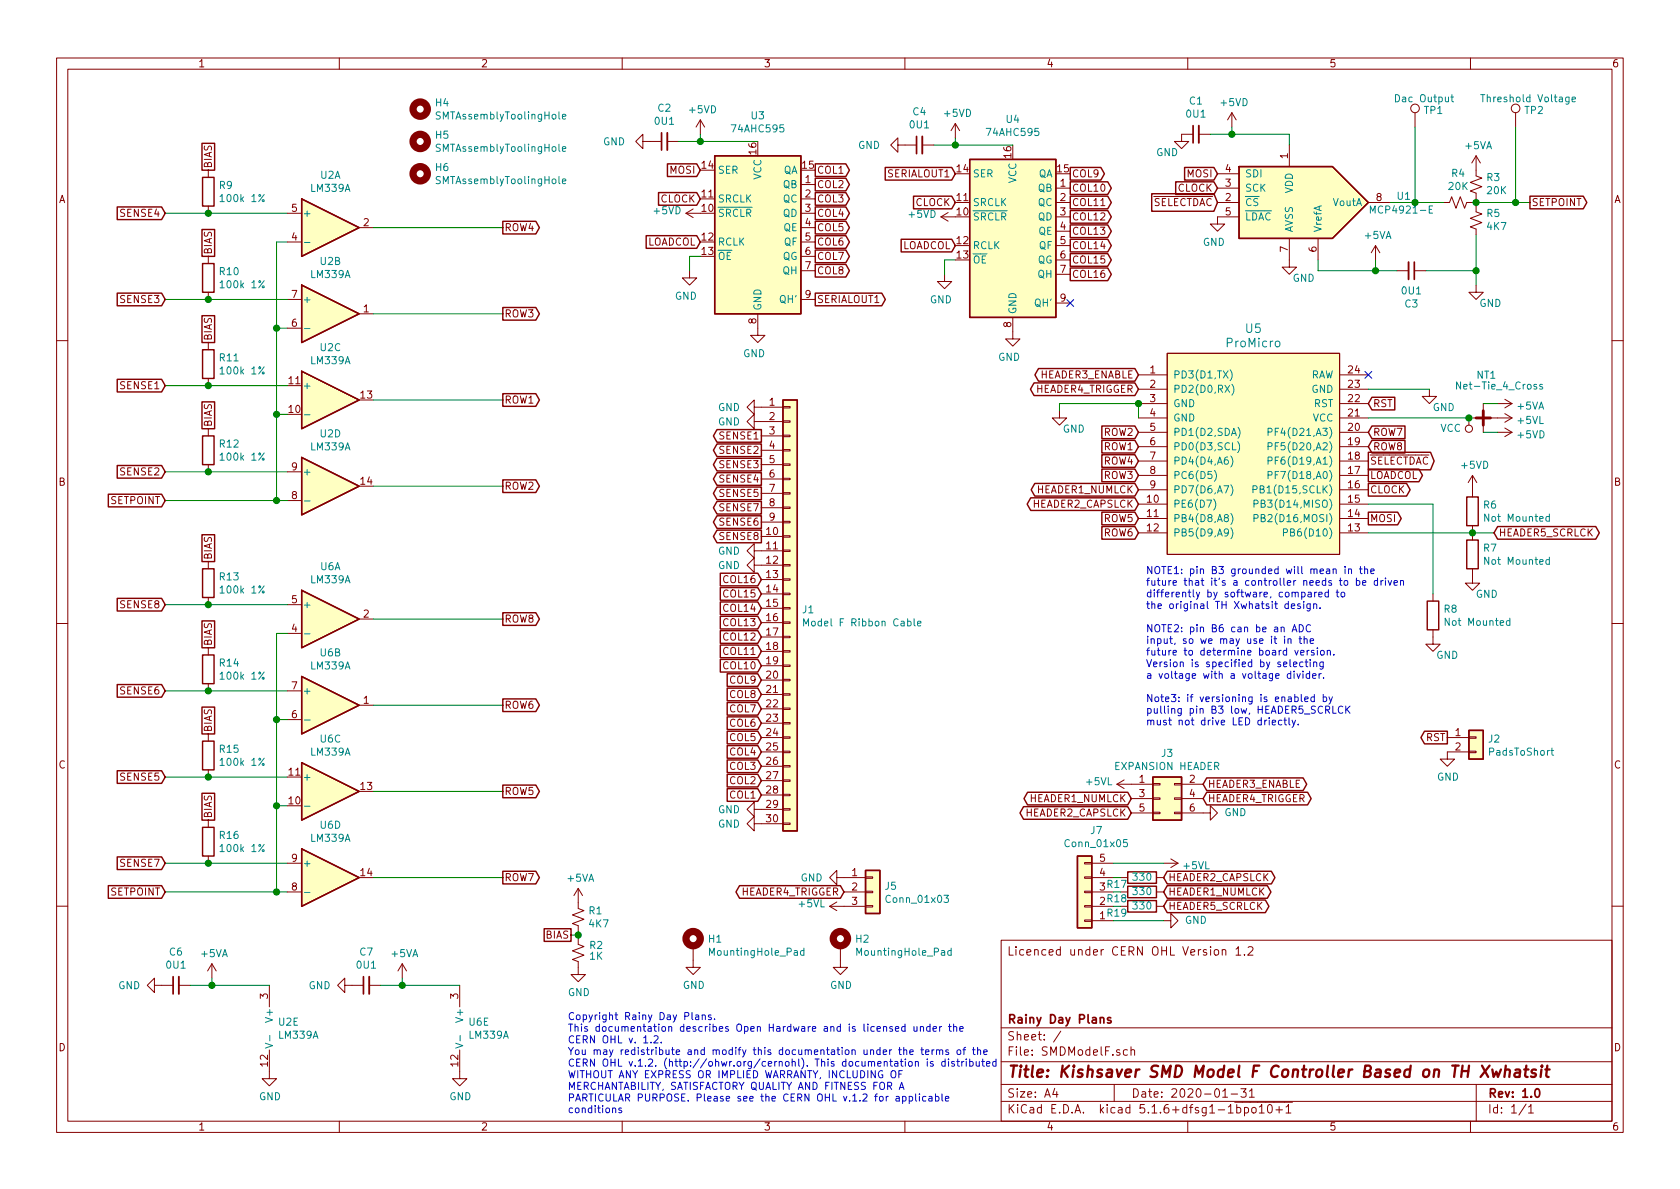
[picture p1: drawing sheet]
EESchema Schematic File Version 4
EELAYER 30 0
EELAYER END
$Descr A4 11693 8268
encoding utf-8
Sheet 1 1
Title "Kishsaver SMD Model F Controller Based on TH Xwhatsit"
Date "2020-01-31"
Rev "1.0"
Comp "Rainy Day Plans"
Comment1 ""
Comment2 ""
Comment3 ""
Comment4 "Licenced under CERN OHL Version 1.2"
$EndDescr
$Comp
L Comparator:LM339 U2
U 5 1
P 1975 7150
F 0 "U2" H 1933 7196 50  0000 L CNN
F 1 "LM339A" H 1933 7105 50  0000 L CNN
F 2 "Package_SO:SOIC-14_3.9x8.7mm_P1.27mm" H 1925 7250 50  0001 C CNN
F 3 "http://www.ti.com/lit/ds/symlink/lm339.pdf" H 2025 7350 50  0001 C CNN
F 4 "C74559" H 1975 7150 50  0001 C CNN "LCSC"
	5    1975 7150
	1    0    0    -1  
$EndComp
$Comp
L 74xx:74HCT595 U3
U 1 1
P 5275 1575
F 0 "U3" H 5275 2356 50  0000 C CNN
F 1 "74AHC595" H 5275 2265 50  0000 C CNN
F 2 "Package_SO:SOIC-16_3.9x9.9mm_P1.27mm" H 5275 1575 50  0001 C CNN
F 3 "https://assets.nexperia.com/documents/data-sheet/74HC_HCT595.pdf" H 5275 1575 50  0001 C CNN
F 4 "C5520" H 5275 1575 50  0001 C CNN "LCSC"
	1    5275 1575
	1    0    0    -1  
$EndComp
$Comp
L Device:C_Small C2
U 1 1
P 4625 975
F 0 "C2" V 4854 975 50  0000 C CNN
F 1 "0U1" V 4763 975 50  0000 C CNN
F 2 "Capacitor_SMD:C_0805_2012Metric_Pad1.15x1.40mm_HandSolder" H 4625 975 50  0001 C CNN
F 3 "~" H 4625 975 50  0001 C CNN
F 4 "C49678" H 4625 975 50  0001 C CNN "LCSC"
	1    4625 975 
	0    -1   -1   0   
$EndComp
Wire Wire Line
	4725 975  4875 975 
Wire Wire Line
	4875 975  5275 975 
Connection ~ 4875 975 
Wire Wire Line
	4875 925  4875 975 
Text GLabel 4875 1675 0    50   Input ~ 0
LOADCOL
Text GLabel 4875 1375 0    50   Input ~ 0
CLOCK
Wire Wire Line
	1325 6850 1475 6850
Wire Wire Line
	1475 6850 1875 6850
Connection ~ 1475 6850
Wire Wire Line
	1475 6800 1475 6850
$Comp
L Device:R_Small_US R4
U 1 1
P 10150 1400
F 0 "R4" V 9945 1400 50  0000 C CNN
F 1 "20K" V 10036 1400 50  0000 C CNN
F 2 "Resistor_SMD:R_0805_2012Metric_Pad1.15x1.40mm_HandSolder" H 10150 1400 50  0001 C CNN
F 3 "~" H 10150 1400 50  0001 C CNN
F 4 "C4328" H 10150 1400 50  0001 C CNN "LCSC"
	1    10150 1400
	0    1    1    0   
$EndComp
$Comp
L Device:R_Small_US R3
U 1 1
P 10275 1275
F 0 "R3" H 10207 1229 50  0000 R CNN
F 1 "20K" H 10207 1320 50  0000 R CNN
F 2 "Resistor_SMD:R_0805_2012Metric_Pad1.15x1.40mm_HandSolder" H 10275 1275 50  0001 C CNN
F 3 "~" H 10275 1275 50  0001 C CNN
F 4 "C4328" H 10275 1275 50  0001 C CNN "LCSC"
	1    10275 1275
	-1   0    0    1   
$EndComp
$Comp
L Device:R_Small_US R5
U 1 1
P 10275 1525
F 0 "R5" H 10207 1479 50  0000 R CNN
F 1 "4K7" H 10207 1570 50  0000 R CNN
F 2 "Resistor_SMD:R_0805_2012Metric_Pad1.15x1.40mm_HandSolder" H 10275 1525 50  0001 C CNN
F 3 "~" H 10275 1525 50  0001 C CNN
F 4 "C17673" H 10275 1525 50  0001 C CNN "LCSC"
	1    10275 1525
	-1   0    0    1   
$EndComp
Wire Wire Line
	10275 1375 10275 1400
Wire Wire Line
	10250 1400 10275 1400
Connection ~ 10275 1400
Wire Wire Line
	10275 1400 10275 1425
$Comp
L 74xx:74HCT595 U4
U 1 1
P 7050 1600
F 0 "U4" H 7050 2381 50  0000 C CNN
F 1 "74AHC595" H 7050 2290 50  0000 C CNN
F 2 "Package_SO:SOIC-16_3.9x9.9mm_P1.27mm" H 7050 1600 50  0001 C CNN
F 3 "https://assets.nexperia.com/documents/data-sheet/74HC_HCT595.pdf" H 7050 1600 50  0001 C CNN
F 4 "C5520" H 7050 1600 50  0001 C CNN "LCSC"
	1    7050 1600
	1    0    0    -1  
$EndComp
Wire Wire Line
	6500 1000 6650 1000
Wire Wire Line
	6650 1000 7050 1000
Connection ~ 6650 1000
Wire Wire Line
	6650 950  6650 1000
Text GLabel 5675 2075 2    50   Output ~ 0
SERIALOUT1
Text GLabel 6650 1200 0    50   Input ~ 0
SERIALOUT1
Text GLabel 7450 1200 2    50   Output ~ 0
COL9
Text GLabel 7450 1300 2    50   Output ~ 0
COL10
Text GLabel 7450 1400 2    50   Output ~ 0
COL11
Text GLabel 7450 1500 2    50   Output ~ 0
COL12
Text GLabel 7450 1600 2    50   Output ~ 0
COL13
Text GLabel 7450 1700 2    50   Output ~ 0
COL14
Text GLabel 7450 1800 2    50   Output ~ 0
COL15
Text GLabel 7450 1900 2    50   Output ~ 0
COL16
$Comp
L Comparator:LM339 U2
U 2 1
P 2300 2175
F 0 "U2" H 2300 2542 50  0000 C CNN
F 1 "LM339A" H 2300 2451 50  0000 C CNN
F 2 "Package_SO:SOIC-14_3.9x8.7mm_P1.27mm" H 2250 2275 50  0001 C CNN
F 3 "http://www.ti.com/lit/ds/symlink/lm339.pdf" H 2350 2375 50  0001 C CNN
F 4 "C74559" H 2300 2175 50  0001 C CNN "LCSC"
	2    2300 2175
	1    0    0    -1  
$EndComp
$Comp
L Comparator:LM339 U2
U 3 1
P 2300 2775
F 0 "U2" H 2300 3142 50  0000 C CNN
F 1 "LM339A" H 2300 3051 50  0000 C CNN
F 2 "Package_SO:SOIC-14_3.9x8.7mm_P1.27mm" H 2250 2875 50  0001 C CNN
F 3 "http://www.ti.com/lit/ds/symlink/lm339.pdf" H 2350 2975 50  0001 C CNN
F 4 "C74559" H 2300 2775 50  0001 C CNN "LCSC"
	3    2300 2775
	1    0    0    -1  
$EndComp
$Comp
L Comparator:LM339 U2
U 4 1
P 2300 3375
F 0 "U2" H 2300 3742 50  0000 C CNN
F 1 "LM339A" H 2300 3651 50  0000 C CNN
F 2 "Package_SO:SOIC-14_3.9x8.7mm_P1.27mm" H 2250 3475 50  0001 C CNN
F 3 "http://www.ti.com/lit/ds/symlink/lm339.pdf" H 2350 3575 50  0001 C CNN
F 4 "C74559" H 2300 3375 50  0001 C CNN "LCSC"
	4    2300 3375
	1    0    0    -1  
$EndComp
$Comp
L Device:R_Small_US R1
U 1 1
P 4025 6375
F 0 "R1" H 4093 6421 50  0000 L CNN
F 1 "4K7" H 4093 6330 50  0000 L CNN
F 2 "Resistor_SMD:R_0805_2012Metric_Pad1.15x1.40mm_HandSolder" H 4025 6375 50  0001 C CNN
F 3 "~" H 4025 6375 50  0001 C CNN
F 4 "C17673" H 4025 6375 50  0001 C CNN "LCSC"
	1    4025 6375
	1    0    0    -1  
$EndComp
$Comp
L Device:R_Small_US R2
U 1 1
P 4025 6625
F 0 "R2" H 3900 6575 50  0000 C CNN
F 1 "1K" H 3900 6650 50  0000 C CNN
F 2 "Resistor_SMD:R_0805_2012Metric_Pad1.15x1.40mm_HandSolder" H 4025 6625 50  0001 C CNN
F 3 "~" H 4025 6625 50  0001 C CNN
F 4 "C17513" H 4025 6625 50  0001 C CNN "LCSC"
	1    4025 6625
	-1   0    0    1   
$EndComp
Wire Wire Line
	2000 1675 1925 1675
Wire Wire Line
	1925 1675 1925 2275
Wire Wire Line
	1925 2275 2000 2275
Wire Wire Line
	1925 2275 1925 2875
Wire Wire Line
	1925 2875 2000 2875
Connection ~ 1925 2275
Wire Wire Line
	1925 2875 1925 3475
Wire Wire Line
	1925 3475 2000 3475
Connection ~ 1925 2875
Text GLabel 1150 2675 0    50   Input ~ 0
SENSE1
Wire Wire Line
	1925 3475 1150 3475
Connection ~ 1925 3475
Text GLabel 1150 3475 0    50   Input ~ 0
SETPOINT
Text GLabel 3500 2775 2    50   Output ~ 0
ROW1
Text GLabel 3500 3375 2    50   Output ~ 0
ROW2
Text GLabel 3500 2175 2    50   Output ~ 0
ROW3
Text GLabel 3500 1575 2    50   Output ~ 0
ROW4
Text GLabel 8475 1200 0    50   Input ~ 0
MOSI
Text GLabel 4875 1175 0    50   Input ~ 0
MOSI
Text GLabel 6650 1400 0    50   Input ~ 0
CLOCK
Text GLabel 6650 1700 0    50   Input ~ 0
LOADCOL
Text GLabel 8475 1300 0    50   Input ~ 0
CLOCK
$Comp
L Analog_DAC:MCP4921-EP U1
U 1 1
P 9075 1400
F 0 "U1" H 9719 1446 50  0000 L CNN
F 1 "MCP4921-E" H 9525 1350 50  0000 L CNN
F 2 "Package_SO:SOIC-8_3.9x4.9mm_P1.27mm" H 9075 1400 50  0001 C CIN
F 3 "http://ww1.microchip.com/downloads/en/devicedoc/21897a.pdf" H 9075 1400 50  0001 C CNN
F 4 "C43499" H 9075 1400 50  0001 C CNN "LCSC"
	1    9075 1400
	1    0    0    -1  
$EndComp
Text GLabel 8475 1400 0    50   Input ~ 0
~SELECTDAC
Wire Wire Line
	9675 1400 9850 1400
Wire Wire Line
	9175 1875 9175 1800
Connection ~ 9575 1875
Wire Wire Line
	9575 1875 9175 1875
Wire Wire Line
	9725 1875 9575 1875
$Comp
L Device:C_Small C3
U 1 1
P 9825 1875
F 0 "C3" V 10054 1875 50  0000 C CNN
F 1 "0U1" V 9963 1875 50  0000 C CNN
F 2 "Capacitor_SMD:C_0805_2012Metric_Pad1.15x1.40mm_HandSolder" H 9825 1875 50  0001 C CNN
F 3 "~" H 9825 1875 50  0001 C CNN
F 4 "C49678" H 9825 1875 50  0001 C CNN "LCSC"
	1    9825 1875
	0    1    1    0   
$EndComp
Wire Wire Line
	8975 925  8975 1000
Wire Wire Line
	8575 875  8575 925 
Connection ~ 8575 925 
Wire Wire Line
	8575 925  8975 925 
Wire Wire Line
	8425 925  8575 925 
$Comp
L Device:C_Small C1
U 1 1
P 8325 925
F 0 "C1" V 8554 925 50  0000 C CNN
F 1 "0U1" V 8463 925 50  0000 C CNN
F 2 "Capacitor_SMD:C_0805_2012Metric_Pad1.15x1.40mm_HandSolder" H 8325 925 50  0001 C CNN
F 3 "~" H 8325 925 50  0001 C CNN
F 4 "C49678" H 8325 925 50  0001 C CNN "LCSC"
	1    8325 925 
	0    -1   -1   0   
$EndComp
$Comp
L Connector_Generic:Conn_02x03_Odd_Even J3
U 1 1
P 8075 5550
F 0 "J3" H 8125 5867 50  0000 C CNN
F 1 "EXPANSION HEADER" H 8125 5776 50  0000 C CNN
F 2 "TH-XWhatsIt:SolenoidPinheaderNoCourtyard" H 8075 5550 50  0001 C CNN
F 3 "~" H 8075 5550 50  0001 C CNN
	1    8075 5550
	1    0    0    -1  
$EndComp
Text GLabel 8375 5450 2    50   BiDi ~ 0
HEADER3_ENABLE
Text GLabel 8375 5550 2    50   BiDi ~ 0
HEADER4_TRIGGER
Text GLabel 7875 5650 0    50   BiDi ~ 0
HEADER2_CAPSLCK
Text GLabel 7875 5550 0    50   BiDi ~ 0
HEADER1_NUMLCK
Text Notes 3950 7750 0    50   ~ 0
Copyright Rainy Day Plans.\nThis documentation describes Open Hardware and is licensed under the\nCERN OHL v. 1.2.\nYou may redistribute and modify this documentation under the terms of the\nCERN OHL v.1.2. (http://ohwr.org/cernohl). This documentation is distributed\nWITHOUT ANY EXPRESS OR IMPLIED WARRANTY, INCLUDING OF\nMERCHANTABILITY, SATISFACTORY QUALITY AND FITNESS FOR A\nPARTICULAR PURPOSE. Please see the CERN OHL v.1.2 for applicable\nconditions
Wire Wire Line
	4025 6475 4025 6500
Text GLabel 3975 6500 0    50   UnSpc ~ 0
BIAS
Wire Wire Line
	3975 6500 4025 6500
Connection ~ 4025 6500
Wire Wire Line
	4025 6500 4025 6525
$Comp
L Device:C_Small C4
U 1 1
P 6400 1000
F 0 "C4" V 6629 1000 50  0000 C CNN
F 1 "0U1" V 6538 1000 50  0000 C CNN
F 2 "Capacitor_SMD:C_0805_2012Metric_Pad1.15x1.40mm_HandSolder" H 6400 1000 50  0001 C CNN
F 3 "~" H 6400 1000 50  0001 C CNN
F 4 "C49678" H 6400 1000 50  0001 C CNN "LCSC"
	1    6400 1000
	0    -1   -1   0   
$EndComp
Text GLabel 5675 1875 2    50   Output ~ 0
COL8
Text GLabel 5675 1775 2    50   Output ~ 0
COL7
Text GLabel 5675 1675 2    50   Output ~ 0
COL6
Text GLabel 5675 1575 2    50   Output ~ 0
COL5
Text GLabel 5675 1475 2    50   Output ~ 0
COL4
Text GLabel 5675 1375 2    50   Output ~ 0
COL3
Text GLabel 5675 1275 2    50   Output ~ 0
COL2
Text GLabel 5675 1175 2    50   Output ~ 0
COL1
Wire Wire Line
	2600 1575 3500 1575
Wire Wire Line
	2600 2775 3500 2775
Wire Wire Line
	2600 2175 3500 2175
Wire Wire Line
	2600 3375 3500 3375
Text GLabel 1150 2075 0    50   Input ~ 0
SENSE3
Text GLabel 1150 3275 0    50   Input ~ 0
SENSE2
Wire Wire Line
	4800 1875 4800 1775
Wire Wire Line
	4800 1775 4875 1775
Wire Wire Line
	6575 1900 6575 1800
Wire Wire Line
	6575 1800 6650 1800
$Comp
L Mechanical:MountingHole_Pad H1
U 1 1
P 4825 6575
F 0 "H1" H 4925 6624 50  0000 L CNN
F 1 "MountingHole_Pad" H 4925 6533 50  0000 L CNN
F 2 "TH-XWhatsIt:kishsaver_mounting_hole" H 4825 6575 50  0001 C CNN
F 3 "~" H 4825 6575 50  0001 C CNN
	1    4825 6575
	1    0    0    -1  
$EndComp
$Comp
L Connector_Generic:Conn_01x02 J2
U 1 1
P 10275 5125
F 0 "J2" H 10355 5117 50  0000 L CNN
F 1 "PadsToShort" H 10355 5026 50  0000 L CNN
F 2 "TH-XWhatsIt:PadsToShort" H 10275 5125 50  0001 C CNN
F 3 "~" H 10275 5125 50  0001 C CNN
	1    10275 5125
	1    0    0    -1  
$EndComp
Text GLabel 10075 5125 0    50   Output ~ 0
RST
$Comp
L power:GND #PWR08
U 1 1
P 10075 5225
F 0 "#PWR08" H 10075 4975 50  0001 C CNN
F 1 "GND" H 10080 5052 50  0000 C CNN
F 2 "" H 10075 5225 50  0001 C CNN
F 3 "" H 10075 5225 50  0001 C CNN
	1    10075 5225
	1    0    0    -1  
$EndComp
$Comp
L Connector:TestPoint TP1
U 1 1
P 9850 875
F 0 "TP1" H 9908 993 50  0000 L CNN
F 1 "Dac Output" H 9700 1075 50  0000 L CNN
F 2 "TestPoint:TestPoint_Pad_D1.0mm" H 10050 875 50  0001 C CNN
F 3 "~" H 10050 875 50  0001 C CNN
	1    9850 875 
	1    0    0    -1  
$EndComp
$Comp
L Connector:TestPoint TP2
U 1 1
P 10550 875
F 0 "TP2" H 10608 993 50  0000 L CNN
F 1 "Threshold Voltage" H 10300 1075 50  0000 L CNN
F 2 "TestPoint:TestPoint_Pad_D1.0mm" H 10750 875 50  0001 C CNN
F 3 "~" H 10750 875 50  0001 C CNN
	1    10550 875 
	1    0    0    -1  
$EndComp
Wire Wire Line
	9850 875  9850 1400
Connection ~ 9850 1400
Wire Wire Line
	9850 1400 10050 1400
Wire Wire Line
	10550 875  10550 1400
Connection ~ 10550 1400
Wire Wire Line
	10275 1400 10550 1400
Text GLabel 10650 1400 2    50   Output ~ 0
SETPOINT
Wire Wire Line
	10550 1400 10650 1400
$Comp
L Device:R R9
U 1 1
P 1450 1325
F 0 "R9" H 1520 1371 50  0000 L CNN
F 1 "100k 1%" H 1520 1280 50  0000 L CNN
F 2 "Resistor_SMD:R_0805_2012Metric_Pad1.15x1.40mm_HandSolder" V 1380 1325 50  0001 C CNN
F 3 "~" H 1450 1325 50  0001 C CNN
F 4 "C17407" H 1450 1325 50  0001 C CNN "LCSC"
	1    1450 1325
	1    0    0    -1  
$EndComp
Text GLabel 1450 1175 1    50   UnSpc ~ 0
BIAS
$Comp
L Comparator:LM339 U2
U 1 1
P 2300 1575
F 0 "U2" H 2300 1942 50  0000 C CNN
F 1 "LM339A" H 2300 1851 50  0000 C CNN
F 2 "Package_SO:SOIC-14_3.9x8.7mm_P1.27mm" H 2250 1675 50  0001 C CNN
F 3 "http://www.ti.com/lit/ds/symlink/lm339.pdf" H 2350 1775 50  0001 C CNN
F 4 "C74559" H 2300 1575 50  0001 C CNN "LCSC"
	1    2300 1575
	1    0    0    -1  
$EndComp
Wire Wire Line
	1150 1475 1450 1475
$Comp
L Device:R R10
U 1 1
P 1450 1925
F 0 "R10" H 1520 1971 50  0000 L CNN
F 1 "100k 1%" H 1520 1880 50  0000 L CNN
F 2 "Resistor_SMD:R_0805_2012Metric_Pad1.15x1.40mm_HandSolder" V 1380 1925 50  0001 C CNN
F 3 "~" H 1450 1925 50  0001 C CNN
F 4 "C17407" H 1450 1925 50  0001 C CNN "LCSC"
	1    1450 1925
	1    0    0    -1  
$EndComp
Text GLabel 1450 1775 1    50   UnSpc ~ 0
BIAS
Wire Wire Line
	1150 2075 1450 2075
Text GLabel 1150 1475 0    50   Input ~ 0
SENSE4
Wire Wire Line
	1150 3275 1450 3275
$Comp
L Device:R R11
U 1 1
P 1450 2525
F 0 "R11" H 1520 2571 50  0000 L CNN
F 1 "100k 1%" H 1520 2480 50  0000 L CNN
F 2 "Resistor_SMD:R_0805_2012Metric_Pad1.15x1.40mm_HandSolder" V 1380 2525 50  0001 C CNN
F 3 "~" H 1450 2525 50  0001 C CNN
F 4 "C17407" H 1450 2525 50  0001 C CNN "LCSC"
	1    1450 2525
	1    0    0    -1  
$EndComp
Text GLabel 1450 2375 1    50   UnSpc ~ 0
BIAS
$Comp
L Device:R R12
U 1 1
P 1450 3125
F 0 "R12" H 1520 3171 50  0000 L CNN
F 1 "100k 1%" H 1520 3080 50  0000 L CNN
F 2 "Resistor_SMD:R_0805_2012Metric_Pad1.15x1.40mm_HandSolder" V 1380 3125 50  0001 C CNN
F 3 "~" H 1450 3125 50  0001 C CNN
F 4 "C17407" H 1450 3125 50  0001 C CNN "LCSC"
	1    1450 3125
	1    0    0    -1  
$EndComp
Text GLabel 1450 2975 1    50   UnSpc ~ 0
BIAS
Connection ~ 1450 1475
Wire Wire Line
	1450 1475 2000 1475
Connection ~ 1450 2075
Wire Wire Line
	1450 2075 2000 2075
Connection ~ 1450 2675
Wire Wire Line
	1450 2675 1150 2675
Wire Wire Line
	1450 2675 2000 2675
Connection ~ 1450 3275
Wire Wire Line
	1450 3275 2000 3275
$Comp
L Comparator:LM339 U6
U 2 1
P 2300 4900
F 0 "U6" H 2300 5267 50  0000 C CNN
F 1 "LM339A" H 2300 5176 50  0000 C CNN
F 2 "Package_SO:SOIC-14_3.9x8.7mm_P1.27mm" H 2250 5000 50  0001 C CNN
F 3 "http://www.ti.com/lit/ds/symlink/lm339.pdf" H 2350 5100 50  0001 C CNN
F 4 "C74559" H 2300 4900 50  0001 C CNN "LCSC"
	2    2300 4900
	1    0    0    -1  
$EndComp
$Comp
L Comparator:LM339 U6
U 3 1
P 2300 5500
F 0 "U6" H 2300 5867 50  0000 C CNN
F 1 "LM339A" H 2300 5776 50  0000 C CNN
F 2 "Package_SO:SOIC-14_3.9x8.7mm_P1.27mm" H 2250 5600 50  0001 C CNN
F 3 "http://www.ti.com/lit/ds/symlink/lm339.pdf" H 2350 5700 50  0001 C CNN
F 4 "C74559" H 2300 5500 50  0001 C CNN "LCSC"
	3    2300 5500
	1    0    0    -1  
$EndComp
$Comp
L Comparator:LM339 U6
U 4 1
P 2300 6100
F 0 "U6" H 2300 6467 50  0000 C CNN
F 1 "LM339A" H 2300 6376 50  0000 C CNN
F 2 "Package_SO:SOIC-14_3.9x8.7mm_P1.27mm" H 2250 6200 50  0001 C CNN
F 3 "http://www.ti.com/lit/ds/symlink/lm339.pdf" H 2350 6300 50  0001 C CNN
F 4 "C74559" H 2300 6100 50  0001 C CNN "LCSC"
	4    2300 6100
	1    0    0    -1  
$EndComp
Wire Wire Line
	2000 4400 1925 4400
Wire Wire Line
	1925 4400 1925 5000
Wire Wire Line
	1925 5000 2000 5000
Wire Wire Line
	1925 5000 1925 5600
Wire Wire Line
	1925 5600 2000 5600
Connection ~ 1925 5000
Wire Wire Line
	1925 5600 1925 6200
Wire Wire Line
	1925 6200 2000 6200
Connection ~ 1925 5600
Text GLabel 1150 5400 0    50   Input ~ 0
SENSE5
Wire Wire Line
	1925 6200 1150 6200
Connection ~ 1925 6200
Text GLabel 1150 6200 0    50   Input ~ 0
SETPOINT
Text GLabel 3500 5500 2    50   Output ~ 0
ROW5
Text GLabel 3500 6100 2    50   Output ~ 0
ROW7
Text GLabel 3500 4900 2    50   Output ~ 0
ROW6
Text GLabel 3500 4300 2    50   Output ~ 0
ROW8
Wire Wire Line
	2600 4300 3500 4300
Wire Wire Line
	2600 5500 3500 5500
Wire Wire Line
	2600 4900 3500 4900
Wire Wire Line
	2600 6100 3500 6100
Text GLabel 1150 4800 0    50   Input ~ 0
SENSE6
Text GLabel 1150 6000 0    50   Input ~ 0
SENSE7
$Comp
L Device:R R13
U 1 1
P 1450 4050
F 0 "R13" H 1520 4096 50  0000 L CNN
F 1 "100k 1%" H 1520 4005 50  0000 L CNN
F 2 "Resistor_SMD:R_0805_2012Metric_Pad1.15x1.40mm_HandSolder" V 1380 4050 50  0001 C CNN
F 3 "~" H 1450 4050 50  0001 C CNN
F 4 "C17407" H 1450 4050 50  0001 C CNN "LCSC"
	1    1450 4050
	1    0    0    -1  
$EndComp
Text GLabel 1450 3900 1    50   UnSpc ~ 0
BIAS
$Comp
L Comparator:LM339 U6
U 1 1
P 2300 4300
F 0 "U6" H 2300 4667 50  0000 C CNN
F 1 "LM339A" H 2300 4576 50  0000 C CNN
F 2 "Package_SO:SOIC-14_3.9x8.7mm_P1.27mm" H 2250 4400 50  0001 C CNN
F 3 "http://www.ti.com/lit/ds/symlink/lm339.pdf" H 2350 4500 50  0001 C CNN
F 4 "C74559" H 2300 4300 50  0001 C CNN "LCSC"
	1    2300 4300
	1    0    0    -1  
$EndComp
Wire Wire Line
	1150 4200 1450 4200
$Comp
L Device:R R14
U 1 1
P 1450 4650
F 0 "R14" H 1520 4696 50  0000 L CNN
F 1 "100k 1%" H 1520 4605 50  0000 L CNN
F 2 "Resistor_SMD:R_0805_2012Metric_Pad1.15x1.40mm_HandSolder" V 1380 4650 50  0001 C CNN
F 3 "~" H 1450 4650 50  0001 C CNN
F 4 "C17407" H 1450 4650 50  0001 C CNN "LCSC"
	1    1450 4650
	1    0    0    -1  
$EndComp
Text GLabel 1450 4500 1    50   UnSpc ~ 0
BIAS
Wire Wire Line
	1150 4800 1450 4800
Text GLabel 1150 4200 0    50   Input ~ 0
SENSE8
Wire Wire Line
	1150 6000 1450 6000
$Comp
L Device:R R15
U 1 1
P 1450 5250
F 0 "R15" H 1520 5296 50  0000 L CNN
F 1 "100k 1%" H 1520 5205 50  0000 L CNN
F 2 "Resistor_SMD:R_0805_2012Metric_Pad1.15x1.40mm_HandSolder" V 1380 5250 50  0001 C CNN
F 3 "~" H 1450 5250 50  0001 C CNN
F 4 "C17407" H 1450 5250 50  0001 C CNN "LCSC"
	1    1450 5250
	1    0    0    -1  
$EndComp
Text GLabel 1450 5100 1    50   UnSpc ~ 0
BIAS
$Comp
L Device:R R16
U 1 1
P 1450 5850
F 0 "R16" H 1520 5896 50  0000 L CNN
F 1 "100k 1%" H 1520 5805 50  0000 L CNN
F 2 "Resistor_SMD:R_0805_2012Metric_Pad1.15x1.40mm_HandSolder" V 1380 5850 50  0001 C CNN
F 3 "~" H 1450 5850 50  0001 C CNN
F 4 "C17407" H 1450 5850 50  0001 C CNN "LCSC"
	1    1450 5850
	1    0    0    -1  
$EndComp
Text GLabel 1450 5700 1    50   UnSpc ~ 0
BIAS
Connection ~ 1450 4200
Wire Wire Line
	1450 4200 2000 4200
Connection ~ 1450 4800
Wire Wire Line
	1450 4800 2000 4800
Connection ~ 1450 5400
Wire Wire Line
	1450 5400 1150 5400
Wire Wire Line
	1450 5400 2000 5400
Connection ~ 1450 6000
Wire Wire Line
	1450 6000 2000 6000
$Comp
L Comparator:LM339 U6
U 5 1
P 3300 7150
F 0 "U6" H 3258 7196 50  0000 L CNN
F 1 "LM339A" H 3258 7105 50  0000 L CNN
F 2 "Package_SO:SOIC-14_3.9x8.7mm_P1.27mm" H 3250 7250 50  0001 C CNN
F 3 "http://www.ti.com/lit/ds/symlink/lm339.pdf" H 3350 7350 50  0001 C CNN
F 4 "C74559" H 3300 7150 50  0001 C CNN "LCSC"
	5    3300 7150
	1    0    0    -1  
$EndComp
$Comp
L Device:C_Small C7
U 1 1
P 2550 6850
F 0 "C7" V 2779 6850 50  0000 C CNN
F 1 "0U1" V 2688 6850 50  0000 C CNN
F 2 "Capacitor_SMD:C_0805_2012Metric_Pad1.15x1.40mm_HandSolder" H 2550 6850 50  0001 C CNN
F 3 "~" H 2550 6850 50  0001 C CNN
F 4 "C49678" H 2550 6850 50  0001 C CNN "LCSC"
	1    2550 6850
	0    -1   -1   0   
$EndComp
Wire Wire Line
	2650 6850 2800 6850
Wire Wire Line
	2800 6850 3200 6850
Connection ~ 2800 6850
Wire Wire Line
	2800 6800 2800 6850
NoConn ~ 7450 2100
$Comp
L power:GND #PWR0103
U 1 1
P 10275 1975
F 0 "#PWR0103" H 10275 1725 50  0001 C CNN
F 1 "GND" H 10375 1850 50  0000 C CNN
F 2 "" H 10275 1975 50  0001 C CNN
F 3 "" H 10275 1975 50  0001 C CNN
	1    10275 1975
	1    0    0    -1  
$EndComp
Wire Wire Line
	9925 1875 10275 1875
Wire Wire Line
	10275 1875 10275 1625
Wire Wire Line
	10275 1975 10275 1875
Connection ~ 10275 1875
$Comp
L power:GND #PWR0105
U 1 1
P 8975 1800
F 0 "#PWR0105" H 8975 1550 50  0001 C CNN
F 1 "GND" H 9075 1675 50  0000 C CNN
F 2 "" H 8975 1800 50  0001 C CNN
F 3 "" H 8975 1800 50  0001 C CNN
	1    8975 1800
	1    0    0    -1  
$EndComp
$Comp
L power:GND #PWR0106
U 1 1
P 8225 925
F 0 "#PWR0106" H 8225 675 50  0001 C CNN
F 1 "GND" H 8125 800 50  0000 C CNN
F 2 "" H 8225 925 50  0001 C CNN
F 3 "" H 8225 925 50  0001 C CNN
	1    8225 925 
	1    0    0    -1  
$EndComp
$Comp
L power:GND #PWR0107
U 1 1
P 8475 1500
F 0 "#PWR0107" H 8475 1250 50  0001 C CNN
F 1 "GND" H 8450 1325 50  0000 C CNN
F 2 "" H 8475 1500 50  0001 C CNN
F 3 "" H 8475 1500 50  0001 C CNN
	1    8475 1500
	1    0    0    -1  
$EndComp
$Comp
L power:GND #PWR0108
U 1 1
P 5275 2275
F 0 "#PWR0108" H 5275 2025 50  0001 C CNN
F 1 "GND" H 5250 2100 50  0000 C CNN
F 2 "" H 5275 2275 50  0001 C CNN
F 3 "" H 5275 2275 50  0001 C CNN
	1    5275 2275
	1    0    0    -1  
$EndComp
$Comp
L power:GND #PWR0109
U 1 1
P 4800 1875
F 0 "#PWR0109" H 4800 1625 50  0001 C CNN
F 1 "GND" H 4775 1700 50  0000 C CNN
F 2 "" H 4800 1875 50  0001 C CNN
F 3 "" H 4800 1875 50  0001 C CNN
	1    4800 1875
	1    0    0    -1  
$EndComp
$Comp
L power:GND #PWR0110
U 1 1
P 7050 2300
F 0 "#PWR0110" H 7050 2050 50  0001 C CNN
F 1 "GND" H 7025 2125 50  0000 C CNN
F 2 "" H 7050 2300 50  0001 C CNN
F 3 "" H 7050 2300 50  0001 C CNN
	1    7050 2300
	1    0    0    -1  
$EndComp
$Comp
L power:GND #PWR0111
U 1 1
P 6575 1900
F 0 "#PWR0111" H 6575 1650 50  0001 C CNN
F 1 "GND" H 6550 1725 50  0000 C CNN
F 2 "" H 6575 1900 50  0001 C CNN
F 3 "" H 6575 1900 50  0001 C CNN
	1    6575 1900
	1    0    0    -1  
$EndComp
$Comp
L power:GND #PWR0112
U 1 1
P 8375 5650
F 0 "#PWR0112" H 8375 5400 50  0001 C CNN
F 1 "GND" V 8375 5425 50  0000 C CNN
F 2 "" H 8375 5650 50  0001 C CNN
F 3 "" H 8375 5650 50  0001 C CNN
	1    8375 5650
	0    -1   -1   0   
$EndComp
$Comp
L power:GND #PWR0113
U 1 1
P 4025 6725
F 0 "#PWR0113" H 4025 6475 50  0001 C CNN
F 1 "GND" H 4030 6552 50  0000 C CNN
F 2 "" H 4025 6725 50  0001 C CNN
F 3 "" H 4025 6725 50  0001 C CNN
	1    4025 6725
	1    0    0    -1  
$EndComp
$Comp
L power:GND #PWR0114
U 1 1
P 4825 6675
F 0 "#PWR0114" H 4825 6425 50  0001 C CNN
F 1 "GND" H 4830 6502 50  0000 C CNN
F 2 "" H 4825 6675 50  0001 C CNN
F 3 "" H 4825 6675 50  0001 C CNN
	1    4825 6675
	1    0    0    -1  
$EndComp
$Comp
L power:GND #PWR0115
U 1 1
P 4525 975
F 0 "#PWR0115" H 4525 725 50  0001 C CNN
F 1 "GND" V 4525 725 50  0000 C CNN
F 2 "" H 4525 975 50  0001 C CNN
F 3 "" H 4525 975 50  0001 C CNN
	1    4525 975 
	0    1    1    0   
$EndComp
$Comp
L power:GND #PWR0116
U 1 1
P 6300 1000
F 0 "#PWR0116" H 6300 750 50  0001 C CNN
F 1 "GND" V 6300 750 50  0000 C CNN
F 2 "" H 6300 1000 50  0001 C CNN
F 3 "" H 6300 1000 50  0001 C CNN
	1    6300 1000
	0    1    1    0   
$EndComp
$Comp
L power:GND #PWR0117
U 1 1
P 3200 7450
F 0 "#PWR0117" H 3200 7200 50  0001 C CNN
F 1 "GND" H 3205 7277 50  0000 C CNN
F 2 "" H 3200 7450 50  0001 C CNN
F 3 "" H 3200 7450 50  0001 C CNN
	1    3200 7450
	1    0    0    -1  
$EndComp
$Comp
L power:GND #PWR0118
U 1 1
P 1875 7450
F 0 "#PWR0118" H 1875 7200 50  0001 C CNN
F 1 "GND" H 1880 7277 50  0000 C CNN
F 2 "" H 1875 7450 50  0001 C CNN
F 3 "" H 1875 7450 50  0001 C CNN
	1    1875 7450
	1    0    0    -1  
$EndComp
$Comp
L Device:C_Small C6
U 1 1
P 1225 6850
F 0 "C6" V 1454 6850 50  0000 C CNN
F 1 "0U1" V 1363 6850 50  0000 C CNN
F 2 "Capacitor_SMD:C_0805_2012Metric_Pad1.15x1.40mm_HandSolder" H 1225 6850 50  0001 C CNN
F 3 "~" H 1225 6850 50  0001 C CNN
F 4 "C49678" H 1225 6850 50  0001 C CNN "LCSC"
	1    1225 6850
	0    -1   -1   0   
$EndComp
$Comp
L power:GND #PWR0119
U 1 1
P 2450 6850
F 0 "#PWR0119" H 2450 6600 50  0001 C CNN
F 1 "GND" V 2450 6625 50  0000 C CNN
F 2 "" H 2450 6850 50  0001 C CNN
F 3 "" H 2450 6850 50  0001 C CNN
	1    2450 6850
	0    1    1    0   
$EndComp
$Comp
L power:GND #PWR0120
U 1 1
P 1125 6850
F 0 "#PWR0120" H 1125 6600 50  0001 C CNN
F 1 "GND" V 1125 6625 50  0000 C CNN
F 2 "" H 1125 6850 50  0001 C CNN
F 3 "" H 1125 6850 50  0001 C CNN
	1    1125 6850
	0    1    1    0   
$EndComp
$Comp
L power:+5VA #PWR0129
U 1 1
P 10275 1175
F 0 "#PWR0129" H 10275 1025 50  0001 C CNN
F 1 "+5VA" H 10290 1348 50  0000 C CNN
F 2 "" H 10275 1175 50  0001 C CNN
F 3 "" H 10275 1175 50  0001 C CNN
	1    10275 1175
	1    0    0    -1  
$EndComp
$Comp
L power:+5VA #PWR0130
U 1 1
P 9575 1800
F 0 "#PWR0130" H 9575 1650 50  0001 C CNN
F 1 "+5VA" H 9590 1973 50  0000 C CNN
F 2 "" H 9575 1800 50  0001 C CNN
F 3 "" H 9575 1800 50  0001 C CNN
	1    9575 1800
	1    0    0    -1  
$EndComp
Wire Wire Line
	9575 1800 9575 1875
$Comp
L power:+5VD #PWR0131
U 1 1
P 8575 875
F 0 "#PWR0131" H 8575 725 50  0001 C CNN
F 1 "+5VD" H 8590 1048 50  0000 C CNN
F 2 "" H 8575 875 50  0001 C CNN
F 3 "" H 8575 875 50  0001 C CNN
	1    8575 875 
	1    0    0    -1  
$EndComp
$Comp
L power:+5VD #PWR0132
U 1 1
P 4875 925
F 0 "#PWR0132" H 4875 775 50  0001 C CNN
F 1 "+5VD" H 4890 1098 50  0000 C CNN
F 2 "" H 4875 925 50  0001 C CNN
F 3 "" H 4875 925 50  0001 C CNN
	1    4875 925 
	1    0    0    -1  
$EndComp
$Comp
L power:+5VD #PWR0133
U 1 1
P 4875 1475
F 0 "#PWR0133" H 4875 1325 50  0001 C CNN
F 1 "+5VD" V 4890 1603 50  0000 L CNN
F 2 "" H 4875 1475 50  0001 C CNN
F 3 "" H 4875 1475 50  0001 C CNN
	1    4875 1475
	0    -1   -1   0   
$EndComp
$Comp
L power:+5VD #PWR0134
U 1 1
P 6650 1500
F 0 "#PWR0134" H 6650 1350 50  0001 C CNN
F 1 "+5VD" V 6665 1628 50  0000 L CNN
F 2 "" H 6650 1500 50  0001 C CNN
F 3 "" H 6650 1500 50  0001 C CNN
	1    6650 1500
	0    -1   -1   0   
$EndComp
$Comp
L power:+5VD #PWR0135
U 1 1
P 6650 950
F 0 "#PWR0135" H 6650 800 50  0001 C CNN
F 1 "+5VD" H 6665 1123 50  0000 C CNN
F 2 "" H 6650 950 50  0001 C CNN
F 3 "" H 6650 950 50  0001 C CNN
	1    6650 950 
	1    0    0    -1  
$EndComp
$Comp
L power:+5VL #PWR0138
U 1 1
P 7875 5450
F 0 "#PWR0138" H 7875 5300 50  0001 C CNN
F 1 "+5VL" V 7890 5577 50  0000 L CNN
F 2 "" H 7875 5450 50  0001 C CNN
F 3 "" H 7875 5450 50  0001 C CNN
	1    7875 5450
	0    -1   -1   0   
$EndComp
$Comp
L power:+5VA #PWR0139
U 1 1
P 4025 6275
F 0 "#PWR0139" H 4025 6125 50  0001 C CNN
F 1 "+5VA" H 4040 6448 50  0000 C CNN
F 2 "" H 4025 6275 50  0001 C CNN
F 3 "" H 4025 6275 50  0001 C CNN
	1    4025 6275
	1    0    0    -1  
$EndComp
$Comp
L power:+5VA #PWR0140
U 1 1
P 2800 6800
F 0 "#PWR0140" H 2800 6650 50  0001 C CNN
F 1 "+5VA" H 2815 6973 50  0000 C CNN
F 2 "" H 2800 6800 50  0001 C CNN
F 3 "" H 2800 6800 50  0001 C CNN
	1    2800 6800
	1    0    0    -1  
$EndComp
$Comp
L power:+5VA #PWR0141
U 1 1
P 1475 6800
F 0 "#PWR0141" H 1475 6650 50  0001 C CNN
F 1 "+5VA" H 1490 6973 50  0000 C CNN
F 2 "" H 1475 6800 50  0001 C CNN
F 3 "" H 1475 6800 50  0001 C CNN
	1    1475 6800
	1    0    0    -1  
$EndComp
$Comp
L Mechanical:MountingHole_Pad H2
U 1 1
P 5850 6575
F 0 "H2" H 5950 6624 50  0000 L CNN
F 1 "MountingHole_Pad" H 5950 6533 50  0000 L CNN
F 2 "TH-XWhatsIt:kishsaver_mounting_hole" H 5850 6575 50  0001 C CNN
F 3 "~" H 5850 6575 50  0001 C CNN
	1    5850 6575
	1    0    0    -1  
$EndComp
$Comp
L power:GND #PWR01
U 1 1
P 5850 6675
F 0 "#PWR01" H 5850 6425 50  0001 C CNN
F 1 "GND" H 5855 6502 50  0000 C CNN
F 2 "" H 5850 6675 50  0001 C CNN
F 3 "" H 5850 6675 50  0001 C CNN
	1    5850 6675
	1    0    0    -1  
$EndComp
Text GLabel 8100 6100 2    50   BiDi ~ 0
HEADER2_CAPSLCK
Text GLabel 8100 6200 2    50   BiDi ~ 0
HEADER1_NUMLCK
$Comp
L power:+5VL #PWR0143
U 1 1
P 8100 6000
F 0 "#PWR0143" H 8100 5850 50  0001 C CNN
F 1 "+5VL" V 8115 6127 50  0000 L CNN
F 2 "" H 8100 6000 50  0001 C CNN
F 3 "" H 8100 6000 50  0001 C CNN
	1    8100 6000
	0    1    1    0   
$EndComp
$Comp
L Device:R R17
U 1 1
P 7950 6100
F 0 "R17" V 7900 6200 50  0000 L CNN
F 1 "330" V 7950 6025 50  0000 L CNN
F 2 "Resistor_SMD:R_0805_2012Metric_Pad1.15x1.40mm_HandSolder" V 7880 6100 50  0001 C CNN
F 3 "~" H 7950 6100 50  0001 C CNN
F 4 "C17630" H 7950 6100 50  0001 C CNN "LCSC"
	1    7950 6100
	0    -1   -1   0   
$EndComp
$Comp
L Device:R R19
U 1 1
P 7950 6300
F 0 "R19" V 7900 6400 50  0000 L CNN
F 1 "330" V 7950 6225 50  0000 L CNN
F 2 "Resistor_SMD:R_0805_2012Metric_Pad1.15x1.40mm_HandSolder" V 7880 6300 50  0001 C CNN
F 3 "~" H 7950 6300 50  0001 C CNN
F 4 "C17630" H 7950 6300 50  0001 C CNN "LCSC"
	1    7950 6300
	0    -1   -1   0   
$EndComp
$Comp
L Device:R R18
U 1 1
P 7950 6200
F 0 "R18" V 7900 6300 50  0000 L CNN
F 1 "330" V 7950 6125 50  0000 L CNN
F 2 "Resistor_SMD:R_0805_2012Metric_Pad1.15x1.40mm_HandSolder" V 7880 6200 50  0001 C CNN
F 3 "~" H 7950 6200 50  0001 C CNN
F 4 "C17630" H 7950 6200 50  0001 C CNN "LCSC"
	1    7950 6200
	0    -1   -1   0   
$EndComp
Text GLabel 8100 6300 2    50   BiDi ~ 0
HEADER5_SCRLCK
$Comp
L Mechanical:MountingHole H4
U 1 1
P 2925 750
F 0 "H4" H 3025 796 50  0000 L CNN
F 1 "SMTAssemblyToolingHole" H 3025 705 50  0000 L CNN
F 2 "TH-XWhatsIt:tooling_hole" H 2925 750 50  0001 C CNN
F 3 "~" H 2925 750 50  0001 C CNN
	1    2925 750 
	1    0    0    -1  
$EndComp
$Comp
L Mechanical:MountingHole H5
U 1 1
P 2925 975
F 0 "H5" H 3025 1021 50  0000 L CNN
F 1 "SMTAssemblyToolingHole" H 3025 930 50  0000 L CNN
F 2 "TH-XWhatsIt:tooling_hole" H 2925 975 50  0001 C CNN
F 3 "~" H 2925 975 50  0001 C CNN
	1    2925 975 
	1    0    0    -1  
$EndComp
$Comp
L Mechanical:MountingHole H6
U 1 1
P 2925 1200
F 0 "H6" H 3025 1246 50  0000 L CNN
F 1 "SMTAssemblyToolingHole" H 3025 1155 50  0000 L CNN
F 2 "TH-XWhatsIt:tooling_hole" H 2925 1200 50  0001 C CNN
F 3 "~" H 2925 1200 50  0001 C CNN
	1    2925 1200
	1    0    0    -1  
$EndComp
Text GLabel 5875 6200 0    50   BiDi ~ 0
HEADER4_TRIGGER
$Comp
L Connector_Generic:Conn_01x05 J7
U 1 1
P 7550 6200
F 0 "J7" H 7468 5775 50  0000 C CNN
F 1 "Conn_01x05" H 7468 5866 50  0000 C CNN
F 2 "TH-XWhatsIt:PinHeader_1x05_P2.54mm_Vertical_no3d" H 7550 6200 50  0001 C CNN
F 3 "~" H 7550 6200 50  0001 C CNN
	1    7550 6200
	-1   0    0    1   
$EndComp
$Comp
L power:GND #PWR0142
U 1 1
P 8100 6400
F 0 "#PWR0142" H 8100 6150 50  0001 C CNN
F 1 "GND" V 8100 6175 50  0000 C CNN
F 2 "" H 8100 6400 50  0001 C CNN
F 3 "" H 8100 6400 50  0001 C CNN
	1    8100 6400
	0    -1   -1   0   
$EndComp
Wire Wire Line
	7750 6000 8100 6000
Wire Wire Line
	7750 6100 7800 6100
Wire Wire Line
	7750 6200 7800 6200
Wire Wire Line
	7750 6300 7800 6300
Wire Wire Line
	7750 6400 8100 6400
$Comp
L power:GND #PWR015
U 1 1
P 5875 6100
F 0 "#PWR015" H 5875 5850 50  0001 C CNN
F 1 "GND" V 5875 5875 50  0000 C CNN
F 2 "" H 5875 6100 50  0001 C CNN
F 3 "" H 5875 6100 50  0001 C CNN
	1    5875 6100
	0    1    1    0   
$EndComp
$Comp
L power:+5VL #PWR016
U 1 1
P 5875 6300
F 0 "#PWR016" H 5875 6150 50  0001 C CNN
F 1 "+5VL" V 5890 6427 50  0000 L CNN
F 2 "" H 5875 6300 50  0001 C CNN
F 3 "" H 5875 6300 50  0001 C CNN
	1    5875 6300
	0    -1   -1   0   
$EndComp
$Comp
L Connector_Generic:Conn_01x03 J5
U 1 1
P 6075 6200
F 0 "J5" H 6155 6242 50  0000 L CNN
F 1 "Conn_01x03" H 6155 6151 50  0000 L CNN
F 2 "Connector_PinHeader_2.54mm:PinHeader_1x03_P2.54mm_Horizontal" H 6075 6200 50  0001 C CNN
F 3 "~" H 6075 6200 50  0001 C CNN
	1    6075 6200
	1    0    0    -1  
$EndComp
Text GLabel 5300 3725 0    50   Output ~ 0
SENSE8
Text GLabel 5300 3625 0    50   Output ~ 0
SENSE6
Text GLabel 5300 3525 0    50   Output ~ 0
SENSE7
Text GLabel 5300 3425 0    50   Output ~ 0
SENSE5
$Comp
L power:GND #PWR0126
U 1 1
P 5300 5725
F 0 "#PWR0126" H 5300 5475 50  0001 C CNN
F 1 "GND" V 5300 5500 50  0000 C CNN
F 2 "" H 5300 5725 50  0001 C CNN
F 3 "" H 5300 5725 50  0001 C CNN
	1    5300 5725
	0    1    1    0   
$EndComp
$Comp
L power:GND #PWR0125
U 1 1
P 5300 5625
F 0 "#PWR0125" H 5300 5375 50  0001 C CNN
F 1 "GND" V 5300 5400 50  0000 C CNN
F 2 "" H 5300 5625 50  0001 C CNN
F 3 "" H 5300 5625 50  0001 C CNN
	1    5300 5625
	0    1    1    0   
$EndComp
Text GLabel 5300 4025 0    50   Input ~ 0
COL16
$Comp
L power:GND #PWR0124
U 1 1
P 5300 3925
F 0 "#PWR0124" H 5300 3675 50  0001 C CNN
F 1 "GND" V 5300 3700 50  0000 C CNN
F 2 "" H 5300 3925 50  0001 C CNN
F 3 "" H 5300 3925 50  0001 C CNN
	1    5300 3925
	0    1    1    0   
$EndComp
$Comp
L power:GND #PWR0123
U 1 1
P 5300 3825
F 0 "#PWR0123" H 5300 3575 50  0001 C CNN
F 1 "GND" V 5300 3600 50  0000 C CNN
F 2 "" H 5300 3825 50  0001 C CNN
F 3 "" H 5300 3825 50  0001 C CNN
	1    5300 3825
	0    1    1    0   
$EndComp
$Comp
L power:GND #PWR0122
U 1 1
P 5300 2925
F 0 "#PWR0122" H 5300 2675 50  0001 C CNN
F 1 "GND" V 5300 2700 50  0000 C CNN
F 2 "" H 5300 2925 50  0001 C CNN
F 3 "" H 5300 2925 50  0001 C CNN
	1    5300 2925
	0    1    1    0   
$EndComp
$Comp
L power:GND #PWR0121
U 1 1
P 5300 2825
F 0 "#PWR0121" H 5300 2575 50  0001 C CNN
F 1 "GND" V 5300 2600 50  0000 C CNN
F 2 "" H 5300 2825 50  0001 C CNN
F 3 "" H 5300 2825 50  0001 C CNN
	1    5300 2825
	0    1    1    0   
$EndComp
$Comp
L Connector_Generic:Conn_01x30 J1
U 1 1
P 5500 4225
AR Path="/5F3A4341" Ref="J1"  Part="1" 
AR Path="/5E9772A5/5F3A4341" Ref="J?"  Part="1" 
F 0 "J1" H 5580 4217 50  0000 L CNN
F 1 "Model F Ribbon Cable" H 5580 4126 50  0000 L CNN
F 2 "TH-XWhatsIt:Model_F_3.96mm_pitch_footprint" H 5500 4225 50  0001 C CNN
F 3 "~" H 5500 4225 50  0001 C CNN
	1    5500 4225
	1    0    0    -1  
$EndComp
Text GLabel 5300 5525 0    50   Input ~ 0
COL1
Text GLabel 5300 5425 0    50   Input ~ 0
COL2
Text GLabel 5300 5325 0    50   Input ~ 0
COL3
Text GLabel 5300 5225 0    50   Input ~ 0
COL4
Text GLabel 5300 5125 0    50   Input ~ 0
COL5
Text GLabel 5300 5025 0    50   Input ~ 0
COL6
Text GLabel 5300 4925 0    50   Input ~ 0
COL7
Text GLabel 5300 4825 0    50   Input ~ 0
COL8
Text GLabel 5300 4125 0    50   Input ~ 0
COL15
Text GLabel 5300 3325 0    50   Output ~ 0
SENSE4
Text GLabel 5300 3225 0    50   Output ~ 0
SENSE3
Text GLabel 5300 3125 0    50   Output ~ 0
SENSE2
Text GLabel 5300 3025 0    50   Output ~ 0
SENSE1
Text GLabel 5300 4225 0    50   Input ~ 0
COL14
Text GLabel 5300 4325 0    50   Input ~ 0
COL13
Text GLabel 5300 4425 0    50   Input ~ 0
COL12
Text GLabel 5300 4525 0    50   Input ~ 0
COL11
Text GLabel 5300 4625 0    50   Input ~ 0
COL10
Text GLabel 5300 4725 0    50   Input ~ 0
COL9
Wire Wire Line
	7375 2850 7375 2800
Wire Wire Line
	9525 2700 9950 2700
Wire Wire Line
	9525 3500 9975 3500
Wire Wire Line
	9525 3700 10250 3700
Wire Wire Line
	9525 2900 10225 2900
Connection ~ 7925 2800
Wire Wire Line
	7375 2800 7925 2800
$Comp
L power:GND #PWR?
U 1 1
P 7375 2850
F 0 "#PWR?" H 7375 2600 50  0001 C CNN
F 1 "GND" H 7475 2725 50  0000 C CNN
F 2 "" H 7375 2850 50  0001 C CNN
F 3 "" H 7375 2850 50  0001 C CNN
	1    7375 2850
	1    0    0    -1  
$EndComp
Wire Wire Line
	10250 3700 10400 3700
Text GLabel 10400 3700 2    50   BiDi ~ 0
HEADER5_SCRLCK
Text GLabel 9525 3100 2    50   Input ~ 0
ROW8
Text GLabel 9525 3000 2    50   Input ~ 0
ROW7
Text GLabel 7925 3700 0    50   Input ~ 0
ROW6
Text GLabel 7925 3600 0    50   Input ~ 0
ROW5
$Comp
L power:+5VD #PWR0104
U 1 1
P 10250 3400
F 0 "#PWR0104" H 10250 3250 50  0001 C CNN
F 1 "+5VD" H 10265 3573 50  0000 C CNN
F 2 "" H 10250 3400 50  0001 C CNN
F 3 "" H 10250 3400 50  0001 C CNN
	1    10250 3400
	1    0    0    -1  
$EndComp
Wire Wire Line
	10325 3000 10425 3000
$Comp
L power:+5VL #PWR0137
U 1 1
P 10425 2900
F 0 "#PWR0137" H 10425 2750 50  0001 C CNN
F 1 "+5VL" V 10440 3028 50  0000 L CNN
F 2 "" H 10425 2900 50  0001 C CNN
F 3 "" H 10425 2900 50  0001 C CNN
	1    10425 2900
	0    1    1    0   
$EndComp
Wire Wire Line
	10325 2800 10425 2800
$Comp
L power:+5VA #PWR0136
U 1 1
P 10425 2800
F 0 "#PWR0136" H 10425 2650 50  0001 C CNN
F 1 "+5VA" V 10440 2928 50  0000 L CNN
F 2 "" H 10425 2800 50  0001 C CNN
F 3 "" H 10425 2800 50  0001 C CNN
	1    10425 2800
	0    1    1    0   
$EndComp
Connection ~ 10225 2900
$Comp
L Device:Net-Tie_4_Cross NT1
U 1 1
P 10325 2900
F 0 "NT1" H 10275 3200 50  0000 L CNN
F 1 "Net-Tie_4_Cross" H 10125 3125 50  0000 L CNN
F 2 "NetTie:NetTie-4_THT_Pad1.0mm" H 10325 2900 50  0001 C CNN
F 3 "~" H 10325 2900 50  0001 C CNN
	1    10325 2900
	1    0    0    -1  
$EndComp
$Comp
L power:+5VD #PWR0128
U 1 1
P 10425 3000
F 0 "#PWR0128" H 10425 2850 50  0001 C CNN
F 1 "+5VD" V 10440 3128 50  0000 L CNN
F 2 "" H 10425 3000 50  0001 C CNN
F 3 "" H 10425 3000 50  0001 C CNN
	1    10425 3000
	0    1    1    0   
$EndComp
$Comp
L power:VCC #PWR0127
U 1 1
P 10225 2900
F 0 "#PWR0127" H 10225 2750 50  0001 C CNN
F 1 "VCC" H 10350 2975 50  0000 C CNN
F 2 "" H 10225 2900 50  0001 C CNN
F 3 "" H 10225 2900 50  0001 C CNN
	1    10225 2900
	-1   0    0    1   
$EndComp
$Comp
L power:GND #PWR0102
U 1 1
P 9975 4425
F 0 "#PWR0102" H 9975 4175 50  0001 C CNN
F 1 "GND" H 10075 4300 50  0000 C CNN
F 2 "" H 9975 4425 50  0001 C CNN
F 3 "" H 9975 4425 50  0001 C CNN
	1    9975 4425
	1    0    0    -1  
$EndComp
$Comp
L power:GND #PWR0101
U 1 1
P 10250 4000
F 0 "#PWR0101" H 10250 3750 50  0001 C CNN
F 1 "GND" H 10350 3875 50  0000 C CNN
F 2 "" H 10250 4000 50  0001 C CNN
F 3 "" H 10250 4000 50  0001 C CNN
	1    10250 4000
	1    0    0    -1  
$EndComp
$Comp
L power:GND #PWR012
U 1 1
P 9950 2700
F 0 "#PWR012" H 9950 2450 50  0001 C CNN
F 1 "GND" H 10050 2575 50  0000 C CNN
F 2 "" H 9950 2700 50  0001 C CNN
F 3 "" H 9950 2700 50  0001 C CNN
	1    9950 2700
	1    0    0    -1  
$EndComp
Wire Wire Line
	9975 4125 9975 3500
$Comp
L Device:R R8
U 1 1
P 9975 4275
F 0 "R8" H 10045 4321 50  0000 L CNN
F 1 "Not Mounted" H 10045 4230 50  0000 L CNN
F 2 "Resistor_SMD:R_0805_2012Metric_Pad1.15x1.40mm_HandSolder" V 9905 4275 50  0001 C CNN
F 3 "~" H 9975 4275 50  0001 C CNN
	1    9975 4275
	1    0    0    -1  
$EndComp
Connection ~ 10250 3700
$Comp
L Device:R R7
U 1 1
P 10250 3850
F 0 "R7" H 10320 3896 50  0000 L CNN
F 1 "Not Mounted" H 10320 3805 50  0000 L CNN
F 2 "Resistor_SMD:R_0805_2012Metric_Pad1.15x1.40mm_HandSolder" V 10180 3850 50  0001 C CNN
F 3 "~" H 10250 3850 50  0001 C CNN
	1    10250 3850
	1    0    0    -1  
$EndComp
$Comp
L Device:R R6
U 1 1
P 10250 3550
F 0 "R6" H 10320 3596 50  0000 L CNN
F 1 "Not Mounted" H 10320 3505 50  0000 L CNN
F 2 "Resistor_SMD:R_0805_2012Metric_Pad1.15x1.40mm_HandSolder" V 10180 3550 50  0001 C CNN
F 3 "~" H 10250 3550 50  0001 C CNN
	1    10250 3550
	1    0    0    -1  
$EndComp
Wire Wire Line
	7925 2900 7925 2800
Text GLabel 9525 2800 2    50   Input ~ 0
RST
Text Notes 7975 5050 0    50   ~ 0
NOTE1: pin B3 grounded will mean in the\nfuture that it's a controller needs to be driven\ndifferently by software, compared to\nthe original TH Xwhatsit design.\n\nNOTE2: pin B6 can be an ADC\ninput, so we may use it in the\nfuture to determine board version.\nVersion is specified by selecting\na voltage with a voltage divider.\n\nNote3: if versioning is enabled by\npulling pin B3 low, HEADER5_SCRLCK\nmust not drive LED driectly.
$Comp
L promicro:ProMicro U5
U 1 1
P 8725 3350
F 0 "U5" H 8725 4425 60  0000 C CNN
F 1 "ProMicro" H 8725 4325 60  0000 C CNN
F 2 "promicro:ProMicro" H 8825 2300 60  0001 C CNN
F 3 "" H 8825 2300 60  0000 C CNN
	1    8725 3350
	1    0    0    -1  
$EndComp
Text GLabel 7925 2700 0    50   BiDi ~ 0
HEADER4_TRIGGER
Text GLabel 7925 2600 0    50   BiDi ~ 0
HEADER3_ENABLE
Text GLabel 7925 3500 0    50   BiDi ~ 0
HEADER2_CAPSLCK
Text GLabel 7925 3400 0    50   BiDi ~ 0
HEADER1_NUMLCK
Text GLabel 9525 3200 2    50   Output ~ 0
~SELECTDAC
Text GLabel 9525 3600 2    50   Output ~ 0
MOSI
Text GLabel 9525 3300 2    50   Output ~ 0
LOADCOL
Text GLabel 7925 3200 0    50   Input ~ 0
ROW4
Text GLabel 7925 3300 0    50   Input ~ 0
ROW3
Text GLabel 7925 3000 0    50   Input ~ 0
ROW2
Text GLabel 7925 3100 0    50   Input ~ 0
ROW1
NoConn ~ 9525 2600
Text GLabel 9525 3400 2    50   Output ~ 0
CLOCK
$EndSCHEMATC
